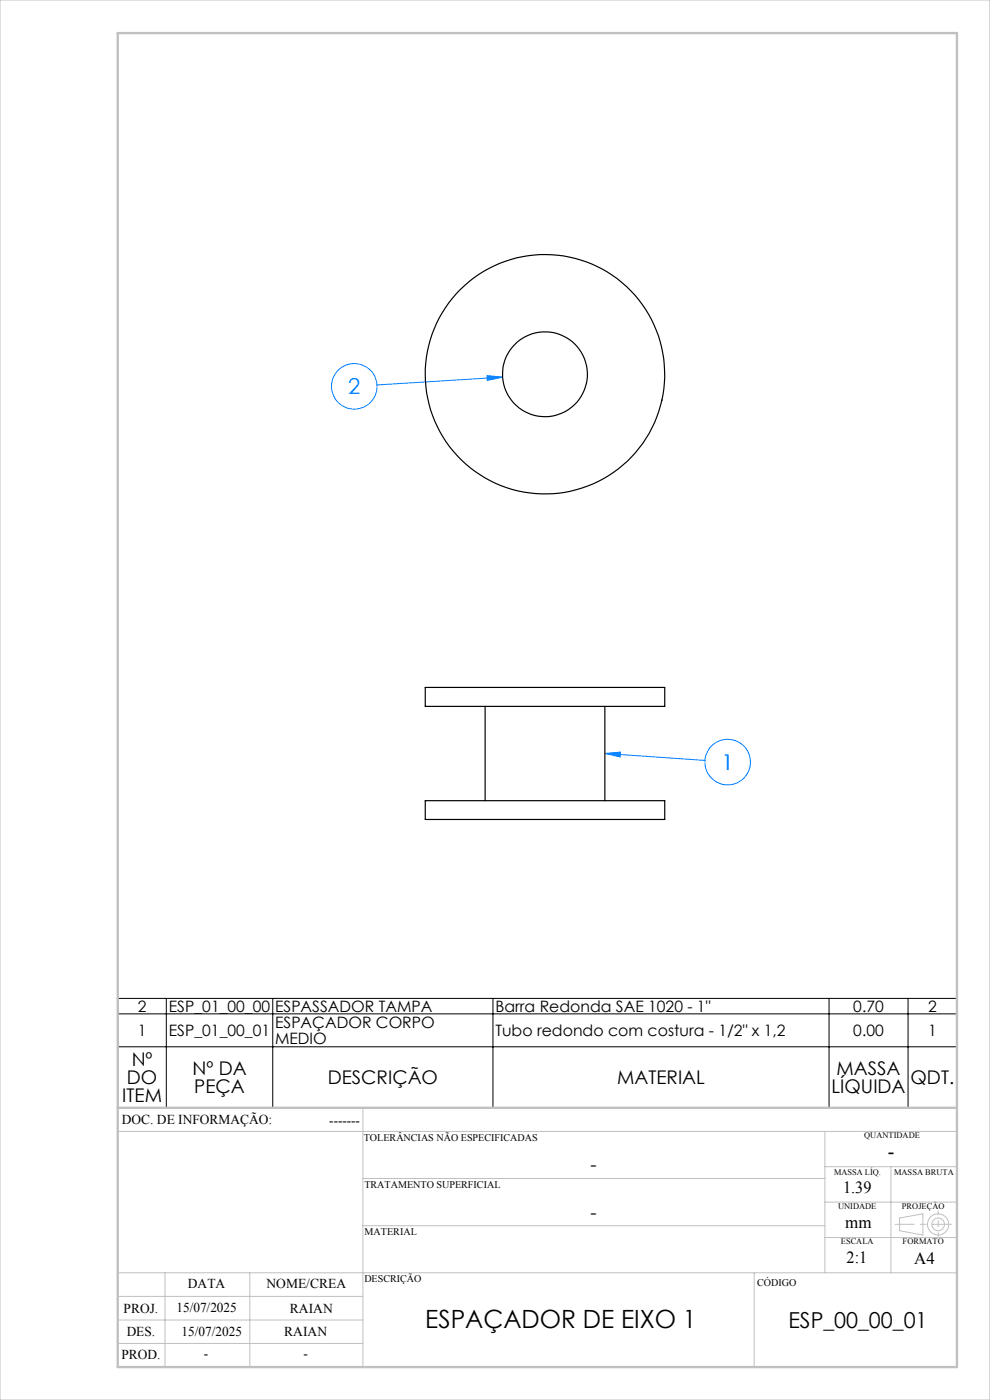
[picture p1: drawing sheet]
<svg xmlns="http://www.w3.org/2000/svg" width="210mm" height="297mm" viewBox="0 0 210 297" stroke-linecap="round" stroke-linejoin="round" font-family="sans-serif">
<g fill="none" stroke="#0080ff" stroke-width=".21">
<path d="M103.3 79.7l3.3 .3-3.2 .7zM106.6 80l-26.6 1.7M128.3 159.8l21.2 1.5M128.3 159.8l3.3-.2v1z"/>
<circle cx="75.2" cy="82" r="4.8"/>
<circle cx="154.4" cy="161.7" r="4.8"/>
</g>
<g fill="none" stroke="#c0c0c0" stroke-width=".21">
<path d="M0 0h210v297h-210zM77 235v55M25 240h178M77 250h98M175 240v30M175 255h28M175 247.5h28M189 247.5v22.5M190.8 258.4l5-.9v4.5l-5-.9zM25 275h52M25 270h178M35 270v20"/>
<path d="M53 270v20M77 260h98M160 270v20M175 262.5h28M25 285h52M25 280h52"/>
<circle cx="199" cy="259.7" r="1.34"/>
<circle cx="199" cy="259.7" r="2.25"/>
</g>
<path d="M25 211.8h177.9v23.3h-177.9zM25 215.1h177.9M35.3 211.8v23.3M57.9 211.8v23.3M104.6 211.8v23.3M175.9 211.8v23.3M192.6 211.8v23.3M25 222.1h177.9" fill="none" stroke="#000" stroke-width=".21"/>
<path d="M201.8 259.7h-11.9" fill="none" stroke="#c0c0c0" stroke-width=".21" stroke-dasharray="15.2 1.3 1.3 1.3" stroke-dashoffset="11.2"/>
<path d="M199 256.9v5.4" fill="none" stroke="#c0c0c0" stroke-width=".21" stroke-dasharray="15.2 1.3 1.3 1.3" stroke-dashoffset="14.4"/>
<path d="M25 7h178v283h-178zM25 235h178" fill="none" stroke="#c0c0c0" stroke-width=".5"/>
<path d="M103.3 79.7l3.3 .3-3.2 .7zM128.3 159.8l3.3-.2v1z" fill="#0080ff"/>
<g fill="none" stroke="#000" stroke-width=".25">
<path d="M90.2 145.8h50.8v4.1h-50.8zM102.9 149.9v20M128.3 149.9v20M90.2 169.9h50.8v3.9h-50.8z"/>
<circle cx="115.6" cy="79.4" r="9"/>
<circle cx="115.6" cy="79.4" r="25.4"/>
</g>
<text font-size="5.3" x="90.2" y="281.7">ESPAÇADOR DE EIXO 1</text>
<g font-size="4.7" fill="#0080ff">
<text x="73.9" y="83.6">2</text>
<text x="153.1" y="163.3">1</text>
</g>
<text font-size="4.7" x="167.2" y="281.7">ESP_00_00_01</text>
<text font-size="4.3" x="188.3" y="245.8">-</text>
<g font-size="4">
<text x="27.9" y="226.1">Nº</text>
<text x="25.9" y="233.9">ITEM</text>
<text x="26.9" y="230">DO</text>
<text x="40.8" y="228.1">Nº DA</text>
<text x="41.2" y="231.9">PEÇA</text>
<text x="69.5" y="230">DESCRIÇÃO</text>
<text x="130.9" y="230">MATERIAL</text>
<text x="176.4" y="231.9">LÍQUIDA</text>
<text x="177.5" y="228.1">MASSA</text>
<text x="193.2" y="230">QDT.</text>
<text x="125.2" y="248.4">-</text>
<text x="125.2" y="258.6">-</text>
</g>
<g font-size="3.6">
<text x="178.8" y="253.1">1.39</text>
<text x="179.3" y="260.6">mm</text>
<text x="179.6" y="267.9">2:1</text>
<text x="193.9" y="268.1">A4</text>
</g>
<g font-size="3.3">
<text x="29.2" y="214.6">2</text>
<text x="35.8" y="214.6">ESP_01_00_00</text>
<text x="58.4" y="214.6">ESPASSADOR TAMPA</text>
<text x="105.1" y="214.6">Barra Redonda SAE 1020 - 1&quot;</text>
<text x="181" y="214.6">0.70</text>
<text x="196.9" y="214.6">2</text>
<text x="29.2" y="219.8">1</text>
<text x="35.8" y="219.8">ESP_01_00_01</text>
<text x="58.4" y="218.1">ESPAÇADOR CORPO</text>
<text x="58.4" y="221.4">MEDIO</text>
<text x="105.1" y="219.8">Tubo redondo com costura - 1/2&quot; x 1,2</text>
<text x="181" y="219.8">0.00</text>
<text x="196.9" y="219.8">1</text>
</g>
<g font-size="2.9">
<text x="25.9" y="238.4">DOC. DE INFORMAÇÃO:</text>
<text x="69.8" y="238.6">-------</text>
<text x="39.9" y="273.2">DATA</text>
<text x="56.5" y="273.2">NOME/CREA</text>
<text x="26.2" y="278.6">PROJ.</text>
<text x="37.4" y="278.2">15/07/2025</text>
<text x="61.5" y="278.6">RAIAN</text>
<text x="26.9" y="283.4">DES.</text>
<text x="38.5" y="283.4">15/07/2025</text>
<text x="60.3" y="283.4">RAIAN</text>
<text x="25.7" y="288.3">PROD.</text>
<text x="43.3" y="288">-</text>
<text x="64.4" y="288">-</text>
</g>
<g font-size="2.2">
<text x="77.2" y="242.1">TOLERÂNCIAS NÃO ESPECIFICADAS</text>
<text x="77.3" y="251.9">TRATAMENTO SUPERFICIAL</text>
<text x="77.3" y="261.9">MATERIAL</text>
<text x="77.3" y="272.1">DESCRIÇÃO</text>
<text x="160.6" y="272.8">CÓDIGO</text>
</g>
<g font-size="1.8">
<text x="183.3" y="241.4">QUANTIDADE</text>
<text x="176.9" y="249.2">MASSA LÍQ.</text>
<text x="189.7" y="249.2">MASSA BRUTA</text>
<text x="177.8" y="256.5">UNIDADE</text>
<text x="191.3" y="256.5">PROJEÇÃO</text>
<text x="178.4" y="264">ESCALA</text>
<text x="191.5" y="264">FORMATO</text>
</g>
</svg>
